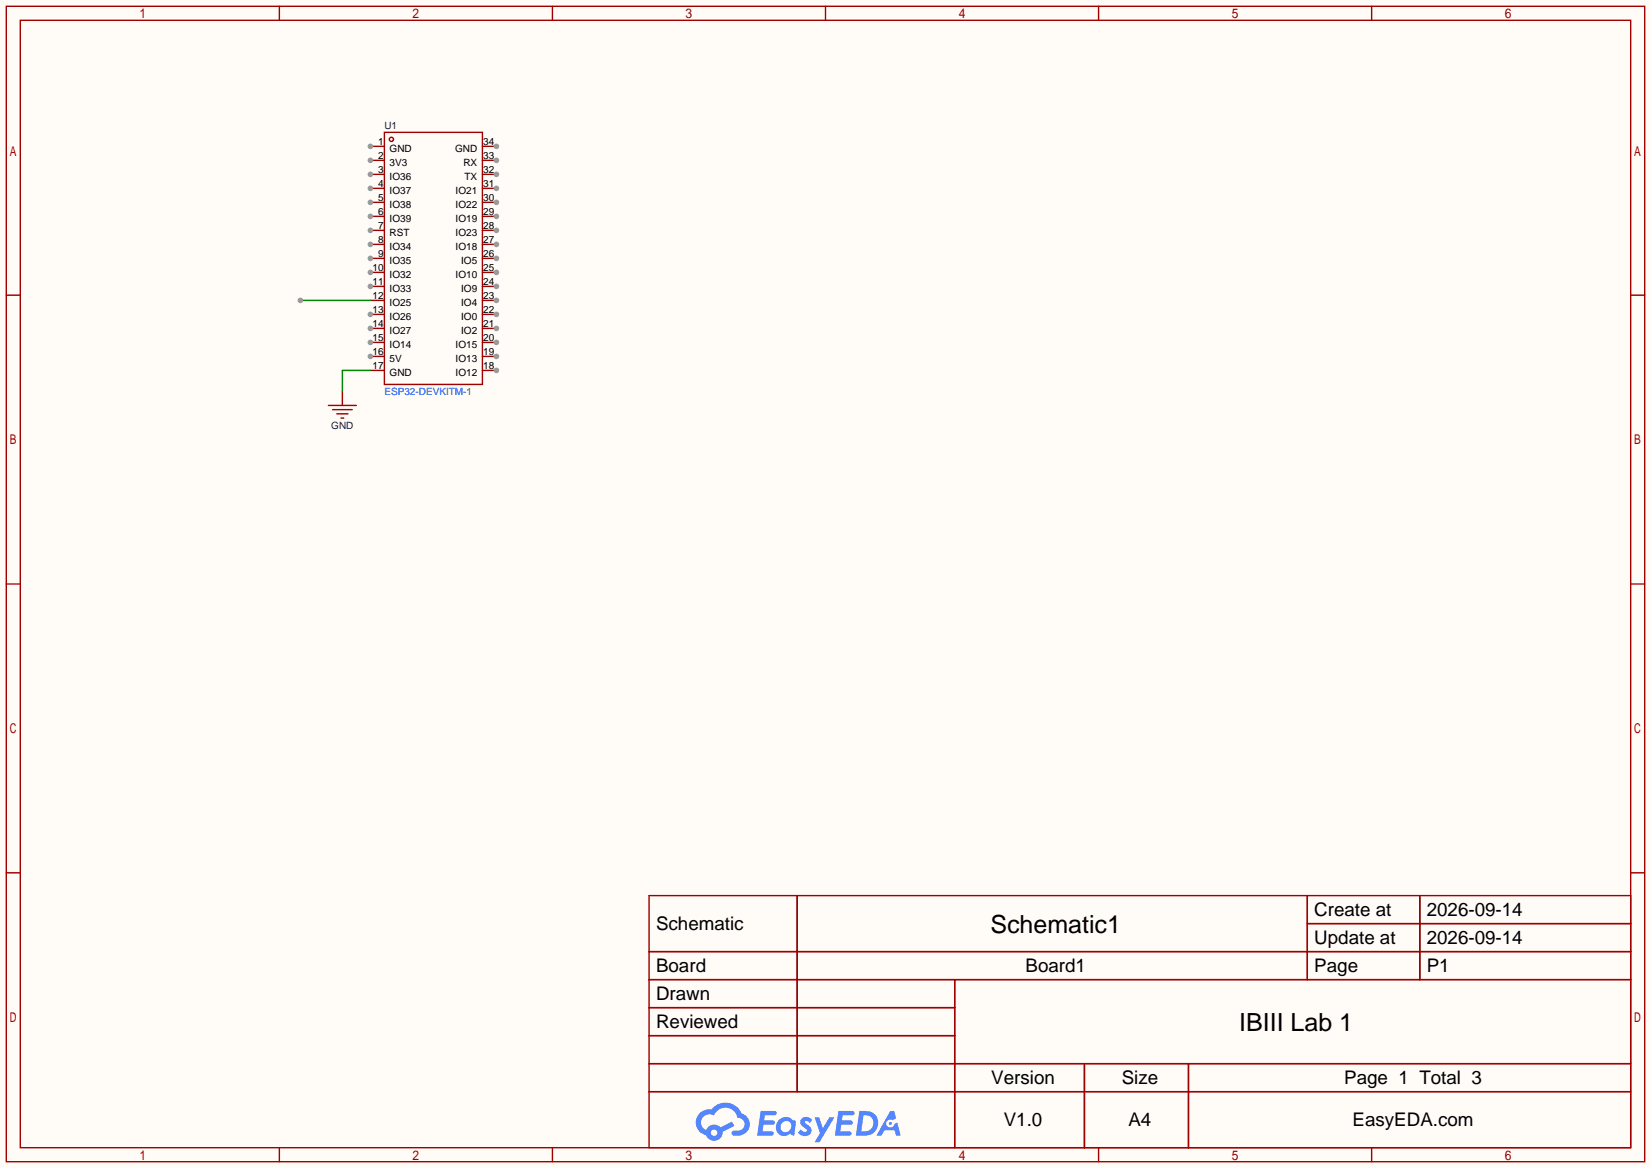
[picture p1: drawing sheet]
<svg xmlns="http://www.w3.org/2000/svg" width="299mm" height="212mm" viewBox="0 0 299 212" stroke-linecap="round" stroke-linejoin="round" font-family="sans-serif">
<path d="M0 0h299.5v211.8h-299.5z" fill="#fffcf7"/>
<g fill="none" stroke="#a10000" stroke-width=".25">
<path d="M1.1 1.1h297.2v209.6h-297.2zM3.7 3.7h292.1v204.5h-292.1zM50.7 1.1v2.6M100.2 1.1v2.6M149.7 1.1v2.6M199.3 1.1v2.6M248.8 1.1v2.6M1.1 53.5h2.6M295.8 53.5h2.5M1.1 105.9h2.6M295.8 105.9h2.5M1.1 158.3h2.6"/>
<path d="M295.8 158.3h2.5M117.7 162.4h178.1v45.8h-178.1zM117.7 172.6h178.1M117.7 177.7h178.1M144.6 162.4v35.6M173.2 177.7v30.5M237.1 162.4v15.3M237.1 167.5h58.7M257.5 162.4v15.3M117.7 182.8h55.5M117.7 192.9h178.1M117.7 187.8h55.5"/>
<path d="M117.7 198h178.1M196.7 192.9v15.3M215.6 192.9v15.3M50.7 208.2v2.5M100.2 208.2v2.5M149.7 208.2v2.5M199.3 208.2v2.5M248.8 208.2v2.5"/>
</g>
<g fill="#5487ff">
<path d="M145.5 202.8a1.3 1.3 0 0 1 1.8 .3l-.4 .6a.54 .54 0 0 0-.9-.2l.1 .2a1.58 1.58 0 0 1 1.1 1.6 1.43 1.43 0 0 1-2.5 .1l.5-.6a.64 .64 0 0 0 .5 .5 .64 .64 0 0 0 .7-.3l-.2-.2a1.6 1.6 0 0 1-1-1.6z"/>
<path d="M147.7 202.7h.9l.7 1.9 1.1-1.9h.9l-2.7 4.5h-.9l1-1.7z"/>
<path d="M138 201.5h1.6a1.31 1.31 0 0 1 1.2 .2 .4 .4 0 0 1-.3 .6h-1.8l-.1 .9h1.6a.4 .4 0 0 1 .4 .4 .4 .4 0 0 1-.4 .4h-1.7l-.2 1.2h.8a1.23 1.23 0 0 1 1.2 .2 .39 .39 0 0 1-.3 .6h-2.7z"/>
<path d="M152.1 201.5h1.6a1.32 1.32 0 0 1 1.3 .2 .39 .39 0 0 1-.4 .6h-1.7l-.2 .9h1.7a.4 .4 0 0 1 .3 .4 .4 .4 0 0 1-.4 .4h-1.7l-.2 1.2h.8a1.23 1.23 0 0 1 1.2 .2 .39 .39 0 0 1-.3 .6h-2.7z"/>
<path d="M161.5 201.5h.7l.4 1.3-.7 .4a.75 .75 0 0 0-1.1 .3 .75 .75 0 0 0 .5 1 .75 .75 0 0 0 .9-.6l.6-.3 .6 2.4h-.9l-.2-1h-1.9l-.5 1h-.9z"/>
<path d="M155.9 201.5l-.7 4.5h1.5a2.27 2.27 0 0 0 2.6-2.3 2.27 2.27 0 0 0-2.7-2.2zM156.6 202.3a1.5 1.5 0 0 1 1.8 1.5 1.5 1.5 0 0 1-1.9 1.4h-.3z"/>
<path d="M141.3 203.1a1.62 1.62 0 0 0-.4 2.1 1.62 1.62 0 0 0 2 .7l.4-.3 .3 .3 .5 .1 .3-2.5-.2-.3h-.4a1.58 1.58 0 0 0-2.5-.1zM141.9 203.6a.99 .99 0 0 1 1.6 .3 .99 .99 0 0 1-.9 1.4 .94 .94 0 0 1-1-.5 .94 .94 0 0 1 .3-1.2z"/>
<path d="M126.9 201.9a2.37 2.37 0 0 0 1.2 4 1.54 1.54 0 0 0 1.7 1 1.54 1.54 0 0 0 1.3-1.6l2.1-1.1-.5-.8-2 1.1a1.57 1.57 0 0 0-2.6 .4 1.5 1.5 0 0 1-.8-2.1 1.5 1.5 0 0 1 2.2-.5 2.23 2.23 0 0 1 2.3-1.4 2.23 2.23 0 0 1 2 1.8 1.16 1.16 0 0 1 1.2 1.1 1.16 1.16 0 0 1-1 1.3h-.7a.47 .47 0 0 0-.6 .3 .47 .47 0 0 0 .4 .6 2.23 2.23 0 0 0 2.3-.7 2.23 2.23 0 0 0 .4-2.3 2.16 2.16 0 0 0-1.3-1.1 3.2 3.2 0 0 0-5.4-.7l-1.2 .1zM129 205.4a.58 .58 0 0 1 1.1 0 .58 .58 0 0 1-1.1 0z"/>
<circle cx="161.5" cy="203.8" r=".28"/>
</g>
<g fill="none" stroke="#a10000" stroke-width=".25">
<path d="M69.7 24h17.8v45.7h-17.8z"/>
<circle cx="71" cy="25.3" r=".38"/>
</g>
<path d="M67.2 26.5h2.5" fill="none" stroke="#870000" stroke-width=".25"/>
<circle cx="67.2" cy="26.5" r=".51" fill="#999"/>
<path d="M67.2 29.1h2.5" fill="none" stroke="#870000" stroke-width=".25"/>
<circle cx="67.2" cy="29.1" r=".51" fill="#999"/>
<path d="M67.2 31.6h2.5" fill="none" stroke="#870000" stroke-width=".25"/>
<circle cx="67.2" cy="31.6" r=".51" fill="#999"/>
<path d="M67.2 34.2h2.5" fill="none" stroke="#870000" stroke-width=".25"/>
<circle cx="67.2" cy="34.2" r=".51" fill="#999"/>
<path d="M67.2 36.7h2.5" fill="none" stroke="#870000" stroke-width=".25"/>
<circle cx="67.2" cy="36.7" r=".51" fill="#999"/>
<path d="M67.2 39.2h2.5" fill="none" stroke="#870000" stroke-width=".25"/>
<circle cx="67.2" cy="39.2" r=".51" fill="#999"/>
<path d="M67.2 41.8h2.5" fill="none" stroke="#870000" stroke-width=".25"/>
<circle cx="67.2" cy="41.8" r=".51" fill="#999"/>
<path d="M67.2 44.3h2.5" fill="none" stroke="#870000" stroke-width=".25"/>
<circle cx="67.2" cy="44.3" r=".51" fill="#999"/>
<path d="M67.2 46.9h2.5" fill="none" stroke="#870000" stroke-width=".25"/>
<circle cx="67.2" cy="46.9" r=".51" fill="#999"/>
<path d="M67.2 49.4h2.5" fill="none" stroke="#870000" stroke-width=".25"/>
<circle cx="67.2" cy="49.4" r=".51" fill="#999"/>
<path d="M67.2 51.9h2.5" fill="none" stroke="#870000" stroke-width=".25"/>
<circle cx="67.2" cy="51.9" r=".51" fill="#999"/>
<path d="M67.2 54.5h2.5M67.2 57h2.5" fill="none" stroke="#870000" stroke-width=".25"/>
<circle cx="67.2" cy="57" r=".51" fill="#999"/>
<path d="M67.2 59.6h2.5" fill="none" stroke="#870000" stroke-width=".25"/>
<circle cx="67.2" cy="59.6" r=".51" fill="#999"/>
<path d="M67.2 62.1h2.5" fill="none" stroke="#870000" stroke-width=".25"/>
<circle cx="67.2" cy="62.1" r=".51" fill="#999"/>
<path d="M67.2 64.6h2.5" fill="none" stroke="#870000" stroke-width=".25"/>
<circle cx="67.2" cy="64.6" r=".51" fill="#999"/>
<path d="M67.2 67.2h2.5M87.5 67.2h2.5" fill="none" stroke="#870000" stroke-width=".25"/>
<circle cx="90" cy="67.2" r=".51" fill="#999"/>
<path d="M87.5 64.6h2.5" fill="none" stroke="#870000" stroke-width=".25"/>
<circle cx="90" cy="64.6" r=".51" fill="#999"/>
<path d="M87.5 62.1h2.5" fill="none" stroke="#870000" stroke-width=".25"/>
<circle cx="90" cy="62.1" r=".51" fill="#999"/>
<path d="M87.5 59.6h2.5" fill="none" stroke="#870000" stroke-width=".25"/>
<circle cx="90" cy="59.6" r=".51" fill="#999"/>
<path d="M87.5 57h2.5" fill="none" stroke="#870000" stroke-width=".25"/>
<circle cx="90" cy="57" r=".51" fill="#999"/>
<path d="M87.5 54.5h2.5" fill="none" stroke="#870000" stroke-width=".25"/>
<circle cx="90" cy="54.5" r=".51" fill="#999"/>
<path d="M87.5 51.9h2.5" fill="none" stroke="#870000" stroke-width=".25"/>
<circle cx="90" cy="51.9" r=".51" fill="#999"/>
<path d="M87.5 49.4h2.5" fill="none" stroke="#870000" stroke-width=".25"/>
<circle cx="90" cy="49.4" r=".51" fill="#999"/>
<path d="M87.5 46.9h2.5" fill="none" stroke="#870000" stroke-width=".25"/>
<circle cx="90" cy="46.9" r=".51" fill="#999"/>
<path d="M87.5 44.3h2.5" fill="none" stroke="#870000" stroke-width=".25"/>
<circle cx="90" cy="44.3" r=".51" fill="#999"/>
<path d="M87.5 41.8h2.5" fill="none" stroke="#870000" stroke-width=".25"/>
<circle cx="90" cy="41.8" r=".51" fill="#999"/>
<path d="M87.5 39.2h2.5" fill="none" stroke="#870000" stroke-width=".25"/>
<circle cx="90" cy="39.2" r=".51" fill="#999"/>
<path d="M87.5 36.7h2.5" fill="none" stroke="#870000" stroke-width=".25"/>
<circle cx="90" cy="36.7" r=".51" fill="#999"/>
<path d="M87.5 34.2h2.5" fill="none" stroke="#870000" stroke-width=".25"/>
<circle cx="90" cy="34.2" r=".51" fill="#999"/>
<path d="M87.5 31.6h2.5" fill="none" stroke="#870000" stroke-width=".25"/>
<circle cx="90" cy="31.6" r=".51" fill="#999"/>
<path d="M87.5 29.1h2.5" fill="none" stroke="#870000" stroke-width=".25"/>
<circle cx="90" cy="29.1" r=".51" fill="#999"/>
<path d="M87.5 26.5h2.5" fill="none" stroke="#870000" stroke-width=".25"/>
<circle cx="90" cy="26.5" r=".51" fill="#999"/>
<path d="M62.1 71v2.5" fill="none" stroke="#870000" stroke-width=".25"/>
<path d="M59.6 73.5h5M60.3 74.3h3.6M61.1 75.1h2M61.8 75.8h.6" fill="none" stroke="#a10000" stroke-width=".25"/>
<path d="M54.5 54.5h12.7M67.2 67.2h-5.1v3.8" fill="none" stroke="#008700" stroke-width=".25"/>
<circle cx="54.5" cy="54.5" r=".51" fill="#999"/>
<g font-size="4.5">
<text x="179.6" y="169.2">Schematic1</text>
<text x="224.8" y="187">IBIII Lab 1</text>
</g>
<g font-size="3.4">
<text x="238.4" y="166.1">Create at</text>
<text x="258.8" y="166.1">2026-09-14</text>
<text x="119" y="168.7">Schematic</text>
<text x="238.4" y="171.2">Update at</text>
<text x="258.8" y="171.2">2026-09-14</text>
<text x="119" y="176.3">Board</text>
<text x="186" y="176.3">Board1</text>
<text x="238.4" y="176.3">Page</text>
<text x="258.8" y="176.3">P1</text>
<text x="119" y="181.4">Drawn</text>
<text x="119" y="186.5">Reviewed</text>
<text x="179.8" y="196.6">Version</text>
<text x="203.5" y="196.6">Size</text>
<text x="243.8" y="196.6">Page 1 Total 3</text>
<text x="182.1" y="204.2">V1.0</text>
<text x="204.7" y="204.2">A4</text>
<text x="245.3" y="204.2">EasyEDA.com</text>
</g>
<g font-size="1.8" fill="#000080">
<text x="69.7" y="23.5">U1</text>
<text x="60.1" y="77.8">GND</text>
</g>
<g font-size="1.8">
<text x="68.6" y="26.2">1</text>
<text x="68.6" y="28.8">2</text>
<text x="70.7" y="27.5">GND</text>
<text x="82.5" y="27.5">GND</text>
<text x="87.6" y="28.8">33</text>
<text x="87.6" y="26.2">34</text>
<text x="68.6" y="31.3">3</text>
<text x="68.6" y="33.9">4</text>
<text x="70.7" y="30">3V3</text>
<text x="70.7" y="32.6">IO36</text>
<text x="70.7" y="35.1">IO37</text>
<text x="82.6" y="35.1">IO21</text>
<text x="84" y="30">RX</text>
<text x="84.2" y="32.6">TX</text>
<text x="87.6" y="33.9">31</text>
<text x="87.6" y="31.3">32</text>
<text x="68.6" y="36.4">5</text>
<text x="68.6" y="38.9">6</text>
<text x="68.6" y="41.5">7</text>
<text x="70.7" y="37.7">IO38</text>
<text x="70.7" y="40.2">IO39</text>
<text x="82.6" y="40.2">IO19</text>
<text x="82.6" y="37.7">IO22</text>
<text x="87.6" y="41.5">28</text>
<text x="87.6" y="38.9">29</text>
<text x="87.6" y="36.4">30</text>
<text x="68.6" y="44">8</text>
<text x="68.6" y="46.6">9</text>
<text x="70.7" y="42.7">RST</text>
<text x="70.7" y="45.3">IO34</text>
<text x="70.7" y="47.8">IO35</text>
<text x="82.6" y="45.3">IO18</text>
<text x="82.6" y="42.7">IO23</text>
<text x="83.6" y="47.8">IO5</text>
<text x="87.6" y="46.6">26</text>
<text x="87.6" y="44">27</text>
<text x="67.6" y="49.1">10</text>
<text x="67.6" y="51.6">11</text>
<text x="70.7" y="50.4">IO32</text>
<text x="70.7" y="52.9">IO33</text>
<text x="82.6" y="50.4">IO10</text>
<text x="83.6" y="52.9">IO9</text>
<text x="87.6" y="51.6">24</text>
<text x="87.6" y="49.1">25</text>
<text x="67.6" y="54.2">12</text>
<text x="67.6" y="56.7">13</text>
<text x="67.6" y="59.3">14</text>
<text x="70.7" y="55.4">IO25</text>
<text x="70.7" y="58">IO26</text>
<text x="83.6" y="58">IO0</text>
<text x="83.6" y="55.4">IO4</text>
<text x="87.6" y="59.3">21</text>
<text x="87.6" y="56.7">22</text>
<text x="87.6" y="54.2">23</text>
<text x="67.6" y="61.8">15</text>
<text x="67.6" y="64.3">16</text>
<text x="70.7" y="60.5">IO27</text>
<text x="70.7" y="63.1">IO14</text>
<text x="70.7" y="65.6">5V</text>
<text x="82.6" y="65.6">IO13</text>
<text x="82.6" y="63.1">IO15</text>
<text x="83.6" y="60.5">IO2</text>
<text x="87.6" y="64.3">19</text>
<text x="87.6" y="61.8">20</text>
<text x="67.6" y="66.9">17</text>
<text x="70.7" y="68.1">GND</text>
<text x="82.6" y="68.1">IO12</text>
<text x="87.6" y="66.9">18</text>
</g>
<text font-size="1.8" fill="#00f" x="69.7" y="71.7">ESP32-DEVKITM-1</text>
</svg>
